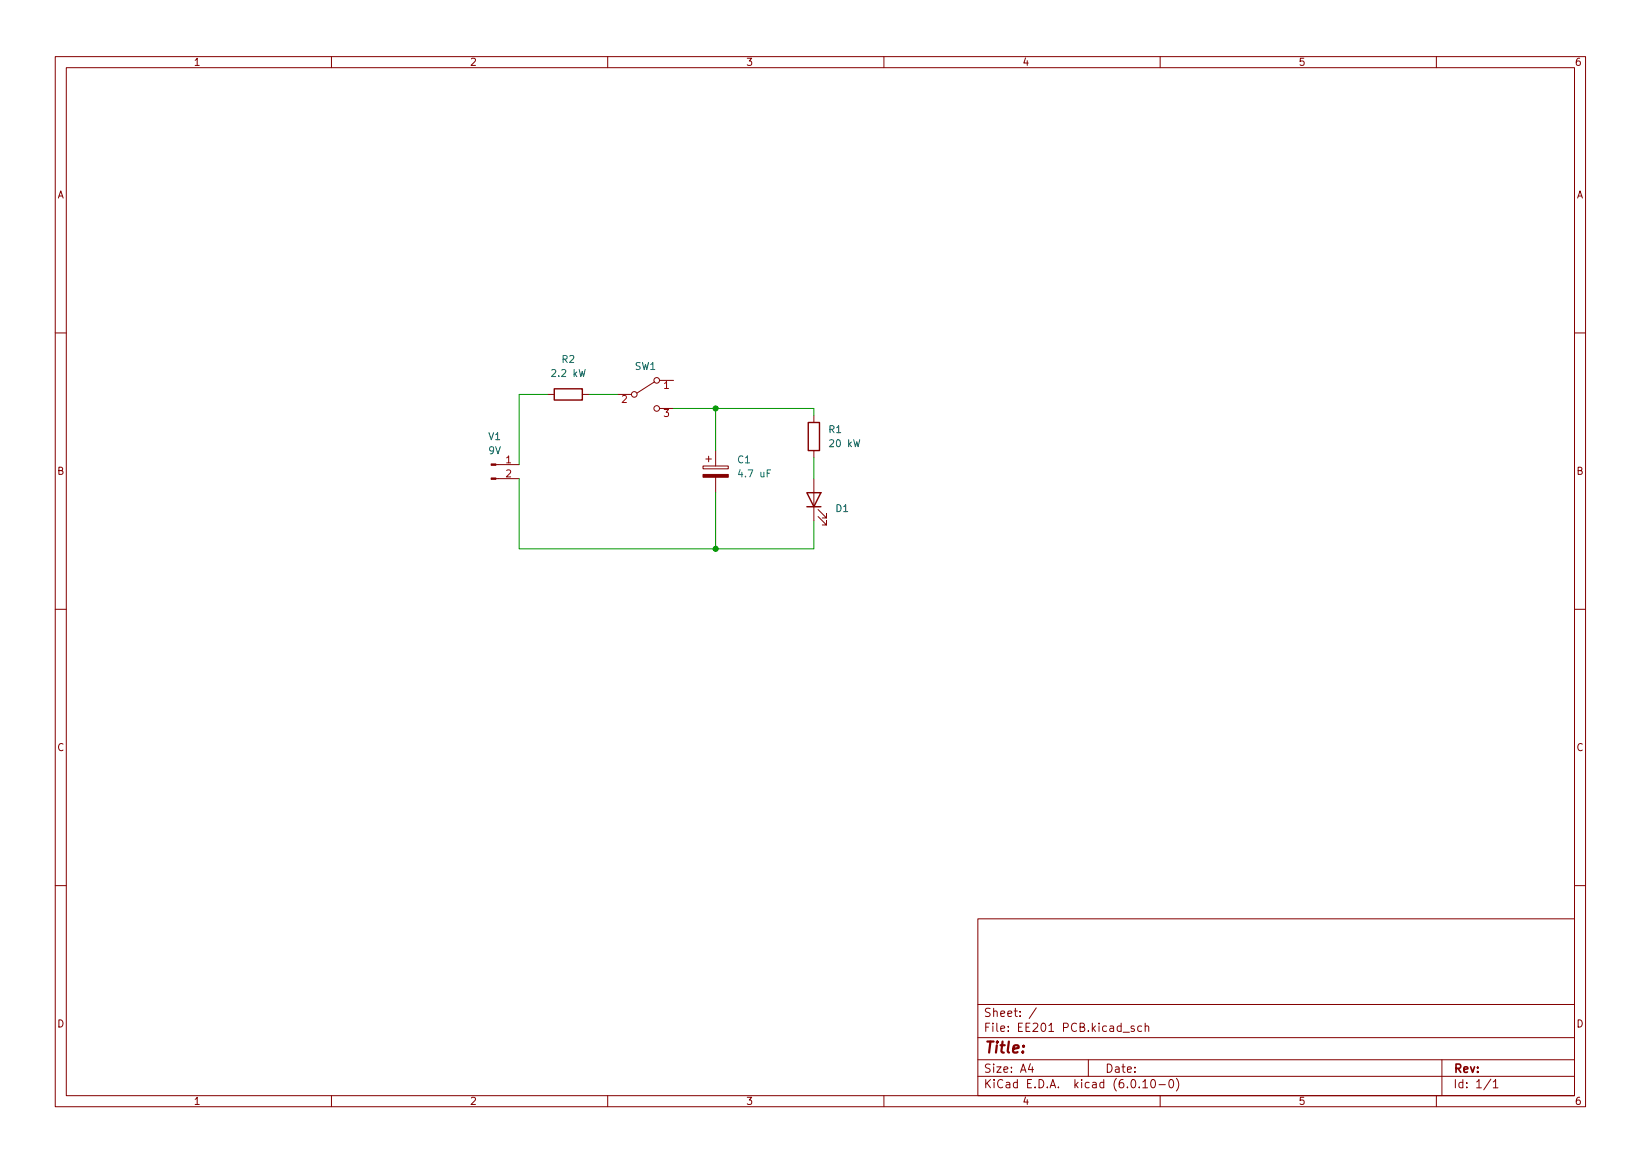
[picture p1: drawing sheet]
<svg xmlns="http://www.w3.org/2000/svg" width="297mm" height="210mm" viewBox="0 0 297 210" stroke-linecap="round" stroke-linejoin="round" font-family="sans-serif">
<g fill="none" stroke="#840000" stroke-width=".18">
<path d="M10 10.2h277v190.1h-277zM12 12.2h273v186.1h-273zM60 10.2v2M110 10.2v2M160 10.2v2M210 10.2v2M260 10.2v2M10 60.2h2M99.1 71.4h1.2M105.4 71.4h1.3M111.8 71.4h2.5M118.5 69.1l-3.2 2"/>
<path d="M119.4 68.8h2.5M119.4 73.9h2.5M147.3 75.2v1.2M285 60.2h2M89.8 86.6h4.2M89.8 84.1h4.2M127.3 84.3h4.5v.5h-4.5zM127.8 83.1h1M128.3 82.5v1.1M129.5 81.5v2.8M129.5 86.4v2.7M147.3 81.5v1.3"/>
<path d="M147.3 86.6v7.6M148.1 93.5l1.5 1.5v-.8v.8h-.8M148.1 92.2l1.5 1.5v-.7v.7h-.8M10 110.2h2M285 110.2h2M10 160.2h2M177 166.3h108v32h-108zM285 160.2h2M60 198.3v2M110 198.3v2M160 198.3v2M177 194.8h108"/>
<path d="M177 191.8h108M177 187.8h108M177 181.8h108M186.5 192.5l-.4 1h1M186.9 193v1M187.6 182.4l-1.3 1.9M197 191.8v3M203.3 186.8h1.1M205.3 185.7l-.4-.1-.2 .2 .1 .3 .5 .1v.4h-.6M206.6 185.7l-.4-.1-.3 .3v.4l.2 .3h.5M206.9 195.8l.4-.5v1.5M206.9 196.8h.8"/>
<path d="M207.3 185.8l.2-.2 .4 .1v.9M207.3 185.1v1.5M208.5 195.4l.1-.1a.8 .8 0 0 1 .6 .8 .8 .8 0 0 1-.6 .7 1 1 0 0 1-.1-1.4zM209.8 196.3h1.1M210 198.3v2M211.8 195.4l.1-.1a.8 .8 0 0 1 .6 .8 .8 .8 0 0 1-.6 .7 1 1 0 0 1-.1-1.4zM212.9 195.1a1.72 1.72 0 0 1 0 2.3M260 198.3v2M261 191.8v6.5M269.9 195.3l-1.3 1.9M270.3 195.8l.4-.5v1.5M270.3 196.8h.9"/>
<circle cx="114.8" cy="71.4" r=".51"/>
<circle cx="118.9" cy="68.8" r=".51"/>
<circle cx="118.9" cy="73.9" r=".51"/>
</g>
<path d="M100.3 70.4h5.1v2h-5.1zM146.3 76.4h2v5.1h-2zM146 89.1h2.6l-1.3 2.6zM146 91.7h2.6" fill="none" stroke="#840000" stroke-width=".25"/>
<g fill="#840000" stroke="#840000" stroke-width=".18">
<path d="M127.3 85.8h4.5v.6h-4.5z"/>
<path d="M88.9 86.5h.9v.2h-.9z"/>
<path d="M88.9 83.9h.9v.3h-.9z"/>
</g>
<path d="M99.1 71.4h-5.1v12.7M106.7 71.4h5.1M121.9 73.9h25.4v1.3M129.5 73.9v7.6M94 86.6v12.7h53.3v-5.1M129.5 89.1v10.2M147.3 82.8v3.8" fill="none" stroke="#009600" stroke-width=".18"/>
<g fill="#009600" stroke="#009600" stroke-width=".18">
<circle cx="129.5" cy="99.3" r=".46"/>
<circle cx="129.5" cy="73.9" r=".46"/>
</g>
<text font-size="2.8" fill="#840000" x="178" y="190.6">Title:</text>
<g font-size="2.1" fill="#840000">
<text x="178" y="184">Sheet: /</text>
<text x="178" y="186.7">File: EE201 PCB.kicad_sch</text>
<text x="178" y="196.9">KiCad E.D.A. kicad (6.0.10-0)</text>
<text x="178" y="194.1">Size: A4</text>
<text x="200" y="194.1">Date:</text>
<text x="263" y="194.1">Rev:</text>
<text x="263" y="196.9">Id: 1/1</text>
</g>
<g font-size="1.8" fill="#840000">
<text x="35" y="11.9">1</text>
<text x="85" y="11.9">2</text>
<text x="135" y="11.9">3</text>
<text x="185" y="11.9">4</text>
<text x="235" y="11.9">5</text>
<text x="285" y="11.9">6</text>
<text x="10.3" y="35.9">A</text>
<text x="285.3" y="35.9">A</text>
<text x="10.3" y="85.9">B</text>
<text x="285.3" y="85.9">B</text>
<text x="10.3" y="135.9">C</text>
<text x="285.3" y="135.9">C</text>
<text x="10.3" y="185.9">D</text>
<text x="285.3" y="185.9">D</text>
<text x="35" y="199.9">1</text>
<text x="85" y="199.9">2</text>
<text x="135" y="199.9">3</text>
<text x="185" y="199.9">4</text>
<text x="235" y="199.9">5</text>
<text x="285" y="199.9">6</text>
</g>
<g font-size="1.8" fill="#006464">
<text x="101.7" y="65.7">R2</text>
<text x="100.1" y="68.2">2.2 kW</text>
<text x="114.9" y="66.9">SW1</text>
<text x="88.5" y="79.6">V1</text>
<text x="88.5" y="82.2">9V</text>
<text x="133.5" y="83.8">C1</text>
<text x="150" y="78.4">R1</text>
<text x="150.3" y="80.9">20 kW</text>
<text x="134" y="86.4">4.7 uF</text>
<text x="151.3" y="92.6">D1</text>
</g>
<g font-size="1.8" fill="#a90000">
<text x="120.2" y="70.4">1</text>
<text x="112.5" y="72.9">2</text>
<text x="120.2" y="75.4">3</text>
<text x="91.6" y="83.8">1</text>
<text x="91.6" y="86.4">2</text>
</g>
</svg>
